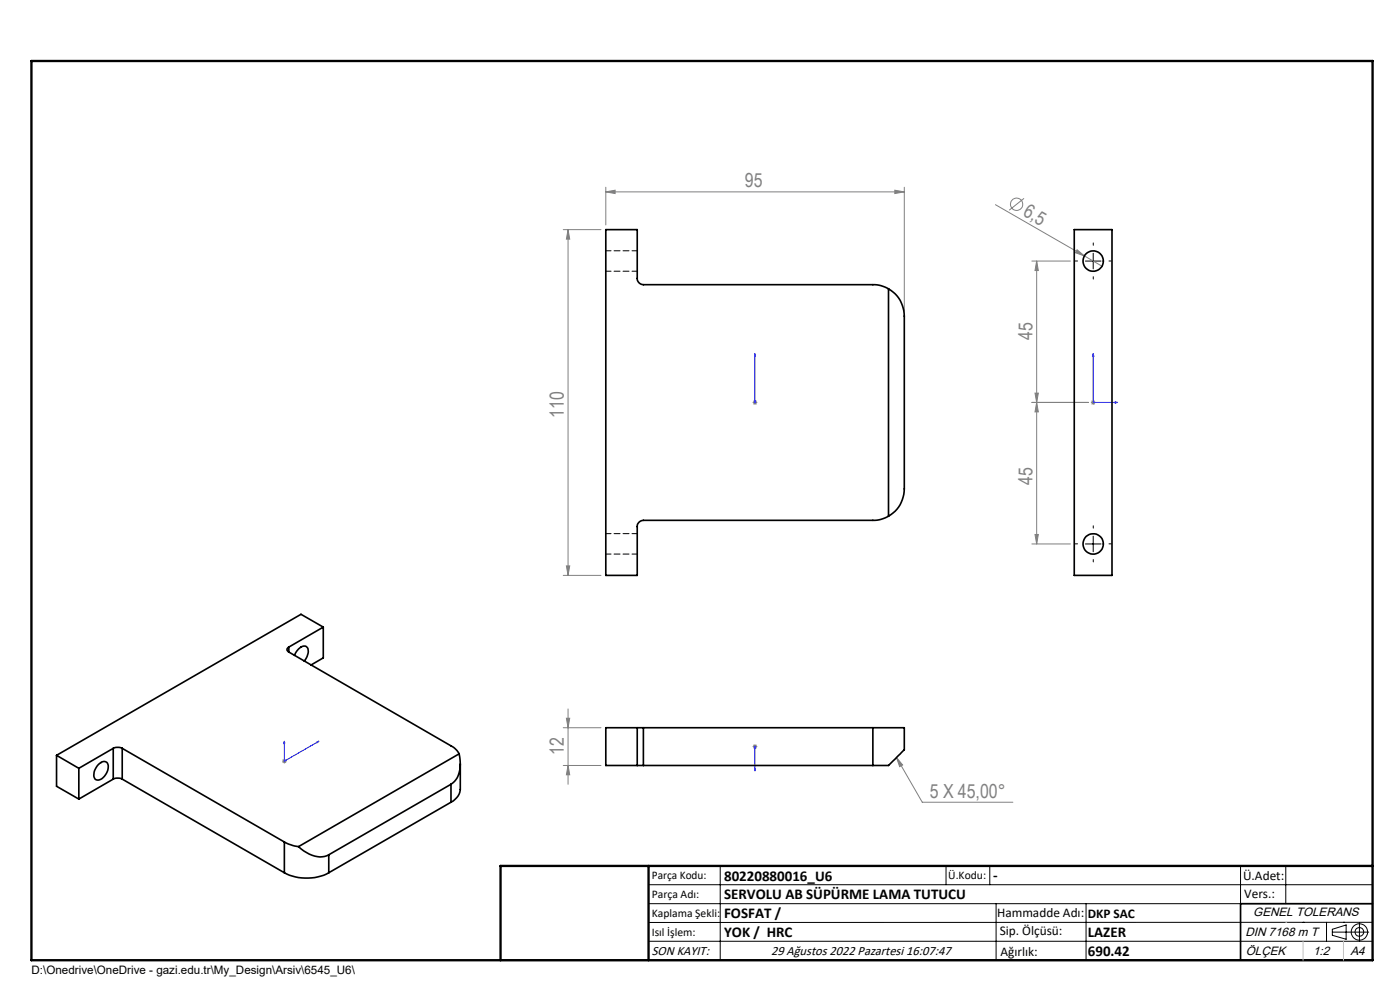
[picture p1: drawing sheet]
<svg xmlns="http://www.w3.org/2000/svg" width="297mm" height="210mm" viewBox="0 0 297 210" stroke-linecap="round" stroke-linejoin="round" font-family="sans-serif">
<g fill="none" stroke="#808080" stroke-width=".21">
<path d="M128.5 39.7v8M191.8 39.7v26.3M119.5 48.7h8M120.5 48.7v73.4M120.5 48.7l.4 2h-.7zM128.5 40.7l2-.4v.8zM128.5 40.7h63.3M189.8 40.3l2 .4-2 .4zM211.2 43.4l18.8 10.9M217.2 42.1l-3.1 2.5M218.9 55.4h8.2M219.9 55.4l.4 2h-.7z"/>
<path d="M219.9 55.4v60M228.5 53l1.5 1.3-1.9-.7zM230 54.3l3.8 2.2M159.7 85.4h1M159.8 85l.7 .8M160.2 84.9v1M160.5 85l-.7 .8M219.6 83.4h.7l-.4 2zM219.9 85.4l.4 2h-.7zM230.9 85.4h-12M231.4 85.4h1M231.6 85l.7 .8"/>
<path d="M231.9 84.9v1M232.3 85l-.7 .8M218.9 115.4h8.2M219.6 113.4h.7l-.4 2zM119.5 122.1h8M120.2 120h.7l-.4 2.1zM119.5 154.4h8M120.2 152.4h.7l-.4 2zM120.5 150.4v16M159.7 158.4h1M159.8 158l.7 .7M160.2 157.9v1"/>
<path d="M160.5 158l-.7 .7M59.8 161.5h1M60 161.1l.7 .7M60.3 161v1M60.7 161.1l-.7 .7M119.5 162.4h8M120.5 162.4l.4 2h-.7zM190.2 160.7l1.3 1.6-.6 .3zM190.2 160.7l5.5 9.5h19.2"/>
<circle cx="215.7" cy="43.3" r="1.3"/>
</g>
<g fill="none" stroke="#000" stroke-width=".21">
<path d="M230.3 55.4h3.3M231.9 53.7v3.3M230.3 115.4h3.3M231.9 113.7v3.3M137.6 187.7h153.6M137.6 191.7h153.6M137.6 199.7h153.6M152.8 183.7v20M200.7 183.7v4M210 183.7v4M211.3 191.7v12M230.4 191.7v12"/>
<path d="M263.2 183.7v20M272.8 183.7v8M276.4 195.6h.1M281.4 195.6v4.1M282.6 197.7h7.8M282.6 197.1l3-.9v3l-3-.8zM285 195.6h.1M288.4 195.8v3.8M291.2 195.6l-153.6 .1"/>
<circle cx="288.4" cy="197.7" r="1.74"/>
<circle cx="288.4" cy="197.7" r=".93"/>
</g>
<g fill="none" stroke="#00f" stroke-width=".21">
<path d="M160.2 75v.6v-.6M160.2 75v10.4M231.9 75l.2 .6h-.3zM231.9 75v10.4h5.2M160.2 85.3v.2zM160.2 85.4h.1M236.6 85.3l.5 .1-.5 .1zM60.3 157.2l.1 .4-.2 .1zM60.3 157.2v4.3l7.4-4.3M67.3 157.3l.4-.1-.4 .3zM160.2 158.2v.3zM160.2 158.4h.1"/>
<path d="M160.2 158.4v5.1M160.2 163.5v-.5v.5"/>
</g>
<path d="M228.6 55.4h-.5M231.9 52v-.5M231.9 58.7v.5M235.3 55.4h.5M228.6 115.4h-.5M231.9 112v-.5M231.9 118.7v.5M235.3 115.4h.5" fill="none" stroke="#000" stroke-width=".21" stroke-dasharray="15.2 1.3 1.3 1.3"/>
<path d="M291.2 191.7h-28v12M106.2 203.7h185" fill="none" stroke="#000" stroke-width=".35"/>
<path d="M6.7 12.9h284.5v190.8h-284.5zM137.6 183.7v20M291.2 183.7h-185v20" fill="none" stroke="#000" stroke-width=".5"/>
<path d="M272.8 195.6h.1M276.4 199.7v4M285 199.7v4" fill="none" stroke="#c0c0c0" stroke-width=".21"/>
<g fill="#00f">
<path d="M160.2 85.3v.2zM160.2 75v.6z"/>
<path d="M60.3 157.2l-.1 .5 .2-.1zM67.3 157.3v.2l.4-.3z"/>
<path d="M160.2 163v.5zM160.2 158.2v.3zM236.6 85.3l.5 .1-.5 .1zM231.9 75l.2 .6h-.3z"/>
</g>
<g fill="#808080">
<path d="M228.5 53l1.5 1.3-1.9-.7z"/>
<path d="M128.5 40.7l2-.4v.8zM189.8 40.3l2 .4-2 .4zM190.2 160.7l1.3 1.6-.6 .3z"/>
<path d="M120.2 120h.7l-.4 2.1zM120.5 48.7l.4 2h-.7zM120.5 162.4l.4 2h-.7zM120.2 152.4h.7l-.4 2zM219.6 83.4h.7l-.4 2zM219.9 55.4l.4 2h-.7z"/>
<path d="M219.9 85.4l.4 2h-.7zM219.6 113.4h.7l-.4 2z"/>
</g>
<g fill="none" stroke="#000" stroke-width=".35">
<path d="M227.9 48.7h8v73.4h-8zM188.5 61.3a6.3 6.3 0 0 0-3.3-.9h-48.7a1.33 1.33 0 0 1-1.3-1.4v-10.3h-6.7v73.4h6.7v-10.4a1.33 1.33 0 0 1 1.3-1.3h48.7a6.3 6.3 0 0 0 3.3-.9M188.5 61.3a6.6 6.6 0 0 1 3.3 5.8v36.6a6.6 6.6 0 0 1-3.3 5.8M188.5 61.3v48.2M61.3 137.3a.55 .55 0 0 0-.4 .5 .55 .55 0 0 0 .4 .5M61.3 138.3l34.4 19.9a4 4 0 0 1 1.7 1.7M61.3 137.3v1M62.5 139a2.59 2.59 0 0 1 2.4-1.9 1.8 1.8 0 0 1 .1 2.5l-.5 .6M68.6 133l-4.7-2.7-51.9 29.9M68.6 133l-7.3 4.3M68.6 133v6.6l-2.6 1.5M24 158.7a2.25 2.25 0 0 1 1.9 0"/>
<path d="M24 158.7l-7.3 4.3M24 158.7v6.6M25.9 158.7l34.4 19.9M25.9 158.7v6.6M97.4 159.9a6.2 6.2 0 0 1-1.3 6.2l-.4 .3M97.4 159.9l-34.1 19.7M135.2 154.4h1.3M135.2 154.4h-6.7v8h6.7M135.2 154.4v8M136.5 154.4h48.7M136.5 154.4v8M185.2 154.4h6.6v4.6l-3.3 3.4h-3.3"/>
<path d="M185.2 154.4v8M12 160.2l4.7 2.8M12 160.2v6.6l4.7 2.7M16.7 163v6.5M20.9 162.2a1.2 1.2 0 0 1 1.9-.3 2.88 2.88 0 0 1-2 3.6 1.15 1.15 0 0 1-.8-1.7zM24 165.3a2.25 2.25 0 0 1 1.9 0M24 165.3l-7.3 4.2M25.9 165.3l34.4 19.8M60.3 178.6l1.8 .7 1.2 .3M60.3 178.6v6.5M63.3 179.6a6.2 6.2 0 0 0 6 1.9l.4-.2M95.7 166.4l-26 14.9"/>
<path d="M95.7 166.4v3.8M95.7 170.2l-26 14.9M97.6 162.1v5.4a3.3 3.3 0 0 1-1.9 2.7M135.2 162.4h1.3M136.5 162.4h48.7M60.3 185.1a10.3 10.3 0 0 0 9.4 0M69.7 181.3v3.8"/>
<circle cx="231.9" cy="55.4" r="2.15"/>
<circle cx="231.9" cy="115.4" r="2.17"/>
</g>
<path d="M128.5 57.5h6.7M135.2 53.2h-6.7M128.5 117.5h6.7M135.2 113.2h-6.7" fill="none" stroke="#000" stroke-width=".21" stroke-dasharray="1.3 .6" stroke-dashoffset=".2"/>
<g font-size="4.1" fill="#808080">
<text x="158" y="39.8">95</text>
<text x="216.8" y="45.6" transform="rotate(30 216.8 45.6)">6,5</text>
<text x="219" y="72.1" transform="rotate(-90 219 72.1)">45</text>
<text x="119.6" y="88.6" transform="rotate(-90 119.6 88.6)">110</text>
<text x="219" y="103" transform="rotate(-90 219 103)">45</text>
<text x="119.6" y="160.1" transform="rotate(-90 119.6 160.1)">12</text>
<text x="197.2" y="169.2">5 X 45,00°</text>
</g>
<g font-size="3.2">
<text x="153.6" y="186.8">80220880016_U6</text>
<text x="153.6" y="190.8">SERVOLU AB SÜPÜRME LAMA TUTUCU</text>
<text x="210.7" y="186.6">-</text>
<text x="153.6" y="194.8">FOSFAT /</text>
<text x="153.6" y="198.8">YOK / HRC</text>
<text x="230.8" y="198.7">LAZER</text>
<text x="230.8" y="202.8">690.42</text>
</g>
<g font-size="2.8">
<text x="263.7" y="186.7">Ü.Adet:</text>
<text x="263.9" y="190.5">Vers.:</text>
<text x="211.5" y="194.5">Hammadde Adı:</text>
<text x="230.8" y="194.7">DKP SAC</text>
<text x="138.3" y="202.6">SON KAYIT:</text>
<text x="163.6" y="202.6">29 Ağustos 2022 Pazartesi 16:07:47</text>
<text x="212.1" y="198.4">Sip. Ölçüsü:</text>
<text x="212.2" y="202.7">Ağırlık:</text>
</g>
<g font-size="2.6">
<text x="265.9" y="194.4">GENEL TOLERANS</text>
<text x="264.2" y="198.5">DIN 7168 m T</text>
<text x="264.3" y="202.6">ÖLÇEK</text>
<text x="278.5" y="202.6">1:2</text>
<text x="286.5" y="202.6">A4</text>
</g>
<g font-size="2.5">
<text x="138.3" y="186.4">Parça Kodu:</text>
<text x="138.3" y="190.5">Parça Adı:</text>
<text x="201.2" y="186.5">Ü.Kodu:</text>
<text x="138.3" y="194.5">Kaplama Şekli:</text>
<text x="138.3" y="198.6">Isıl İşlem:</text>
<text x="6.7" y="206.7">D:\Onedrive\OneDrive - gazi.edu.tr\My_Design\Arsiv\6545_U6\</text>
</g>
</svg>
